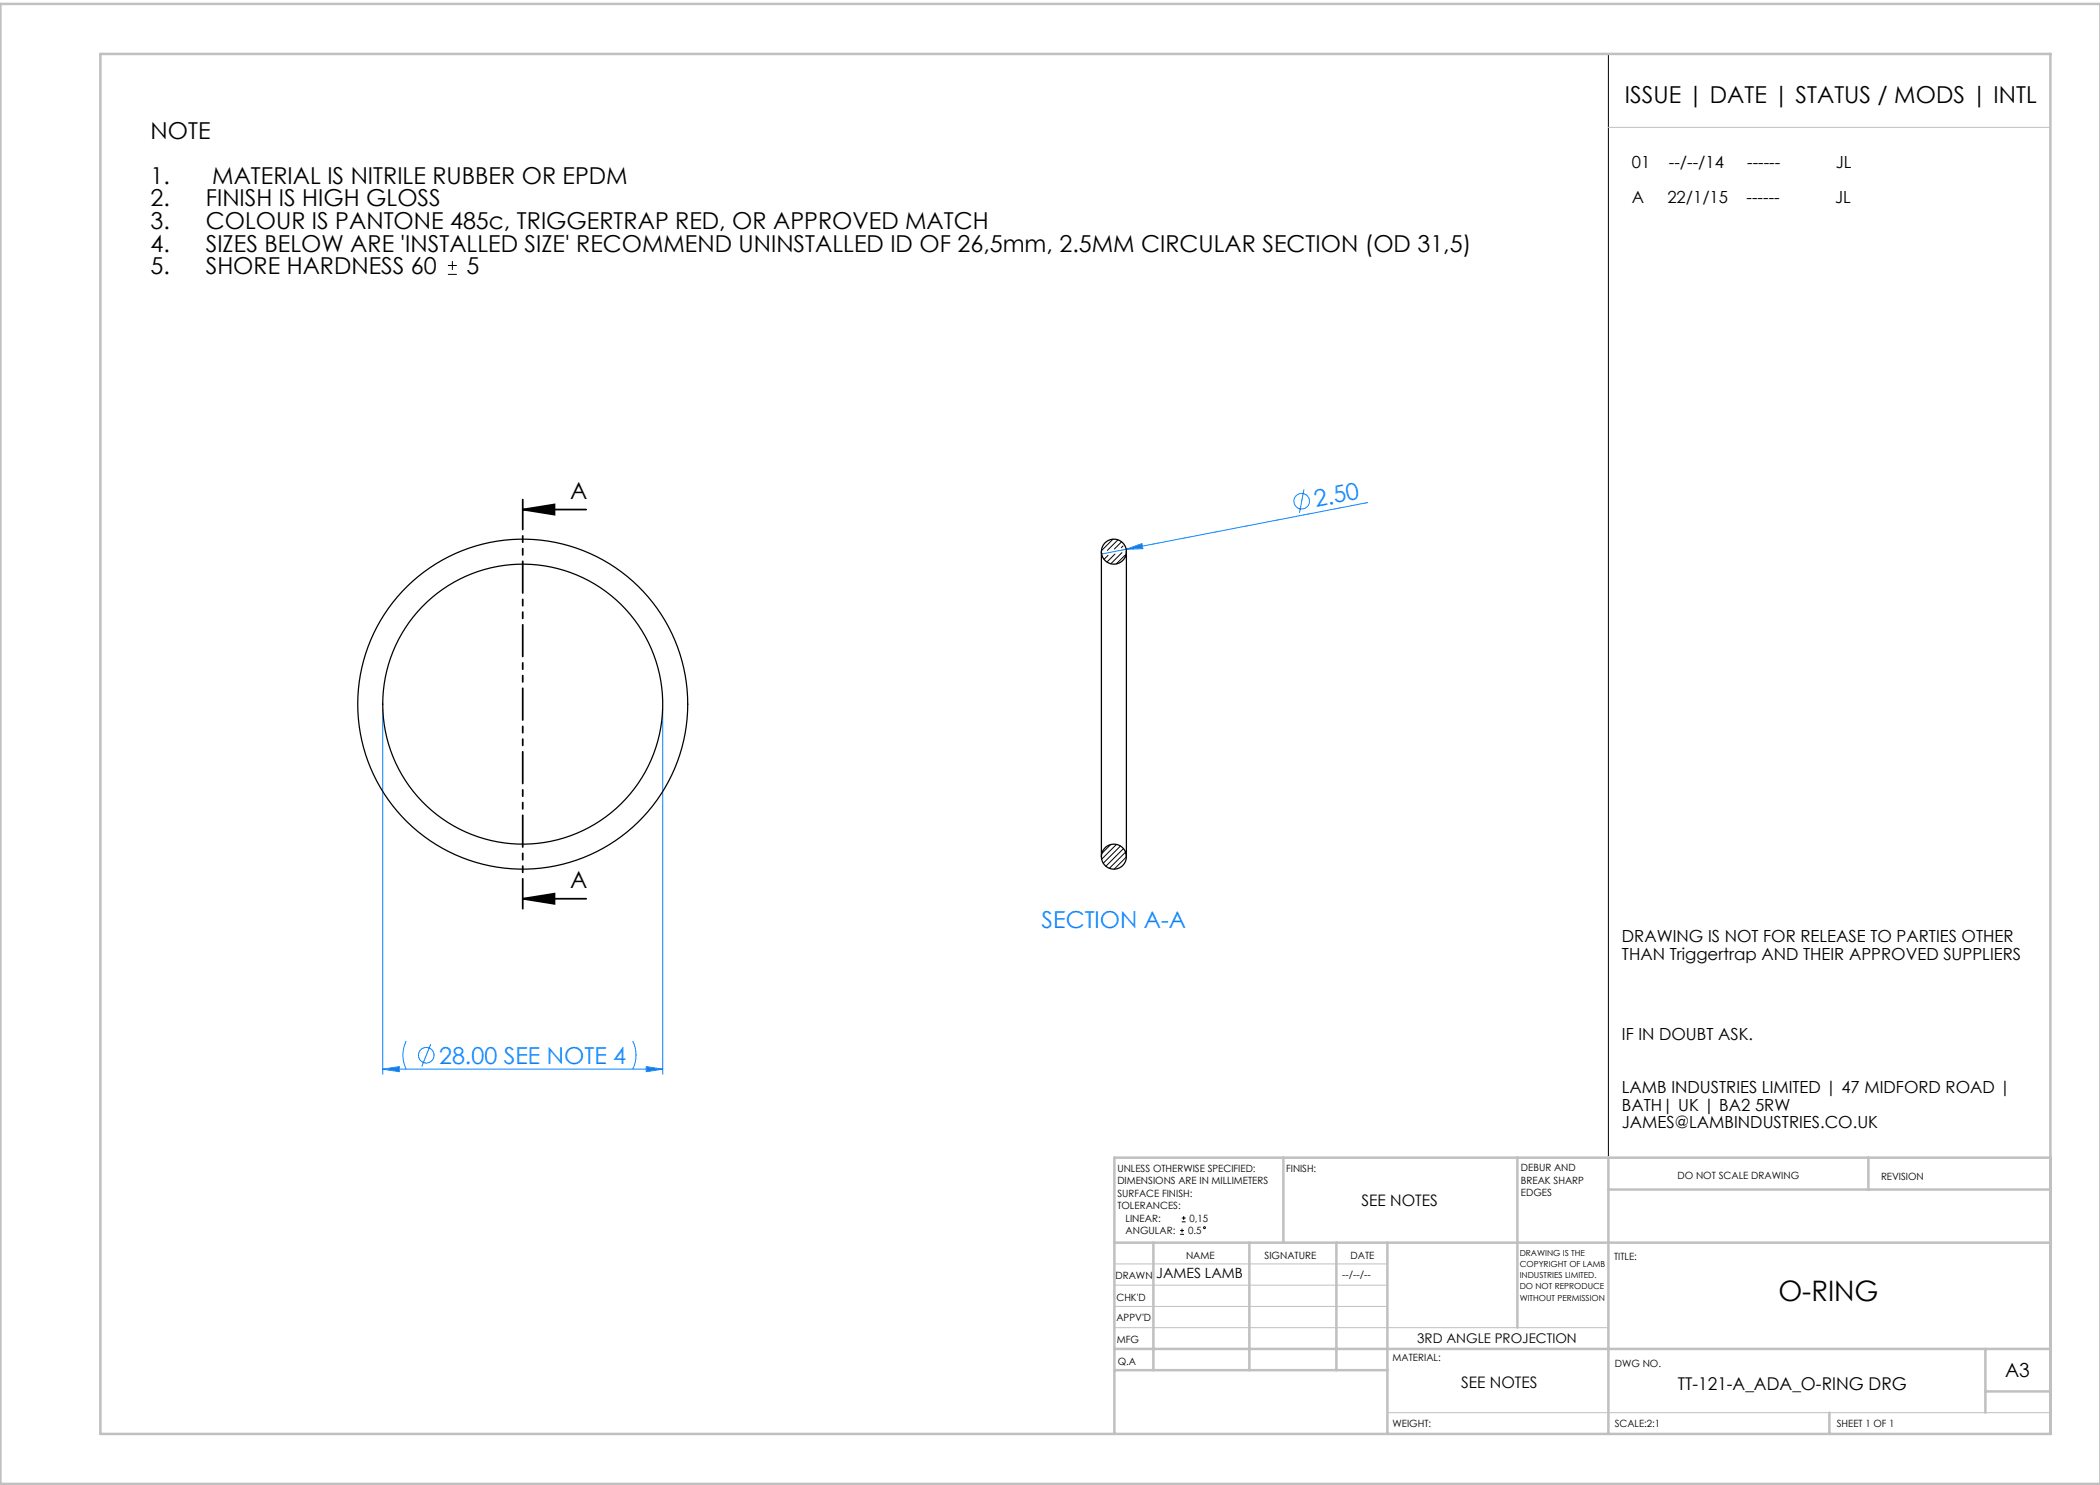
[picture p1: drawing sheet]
<svg xmlns="http://www.w3.org/2000/svg" width="420mm" height="297mm" viewBox="0 0 420 297" stroke-linecap="round" stroke-linejoin="round" font-family="sans-serif">
<g fill="none" stroke="#0080ff" stroke-width=".2">
<path d="M260.8 97.9l-.9 4.7M225.2 109.9l3.2-1.2 .2 1zM225.2 109.9l-4.9 .9M273.5 100.5l-48.3 9.4M76.5 141.8v73M132.5 141.8v73M76.5 213.8l3.3-.5v1zM76.5 213.8h56M81.2 208.2a6.3 6.3 0 0 0 0 5.6M86.1 208.8l-1.7 4.5M126.5 208.2a6.3 6.3 0 0 1 0 5.6M129.2 213.3l3.3 .5-3.3 .5z"/>
<circle cx="260.3" cy="100.2" r="1.56"/>
<circle cx="85.3" cy="211.1" r="1.56"/>
</g>
<g fill="none" stroke="#000" stroke-width=".2">
<path d="M321.7 10.8v220.7M89.6 54.9h1.8M89.6 53.1h1.8M90.5 52.2v1.8M236 246.9h.8M236 246.1h.8M236.4 244.4h.7M236.4 243.6h.7M236.4 245.7v.8M236.7 243.2v.8"/>
<circle cx="240.9" cy="245.5" r=".19"/>
</g>
<path d="M104.5 101.9l6.4-1v2zM104.5 101.9h12.7M104.5 179.8l6.4-1.1v2.1zM104.5 179.8h12.7" fill="none" stroke="#000" stroke-width=".35"/>
<path d="M104.5 99.9v81.9" fill="none" stroke="#000" stroke-width=".35" stroke-dasharray="6.3 1.3 1.3 1.3 1.3 1.3" stroke-dashoffset=".4"/>
<path d="M321.7 25.5h88.4M222.9 257h54.6M222.9 252.8h54.6M222.9 265.5h98.8M222.9 261.3h54.6M277.5 282.5h132.6" fill="none" stroke="#c0c0c0" stroke-width=".2"/>
<g fill="none" stroke="#c0c0c0" stroke-width=".5">
<path d="M20.1 10.8h390v276h-390zM420 .8h-419.9v296h419.9M256.7 231.5v17M303.5 231.5v34M321.7 231.5v55.3M321.7 237.9h88.4M373.7 231.5v6.4M410.1 231.5h-187.2v55.3M222.9 248.5h187.2M230.7 248.5v25.5M249.9 248.5v25.5M267.3 248.5v25.5"/>
<path d="M277.5 248.5v38.3M222.9 274h54.6M222.9 269.8h187.2M397.1 269.8v12.7M397.1 278.3h13M365.9 282.5v4.3"/>
</g>
<path d="M104.5 101.9l6.4-1v2zM104.5 179.8l6.4-1.1v2.1z" fill="#000"/>
<g fill="#0080ff">
<path d="M225.2 109.9l3.2-1.2 .2 1z"/>
<path d="M76.5 213.8l3.3-.5v1zM129.2 213.3l3.3 .5-3.3 .5z"/>
</g>
<g fill="none" stroke="#000" stroke-width=".25">
<path d="M220.3 110.3v61M225.3 110.3v61"/>
<circle cx="222.8" cy="110.3" r="2.5"/>
<circle cx="104.5" cy="140.8" r="33"/>
<circle cx="104.5" cy="140.8" r="28"/>
<circle cx="222.8" cy="171.3" r="2.5"/>
</g>
<g fill="none" stroke="#000" stroke-width=".2">
<path d="M221.6 111.1l-.8 .8M222.6 107.8l-2.3 2.3M223 110.8l-1.6 1.6M223.6 108l-2.1 2.1M224.3 108.4l-1.4 1.4M224.4 110.5l-2.2 2.3M224.6 109.2l-.3 .3M225 111.1l-1.7 1.7M222.1 168.9l-1.7 1.8M223.3 168.9l-3 2.9M224.1 169.2l-3.4 3.4M224.7 169.7l-3.5 3.5"/>
<path d="M225.1 170.4l-3.2 3.3M225.3 171.4l-2.5 2.4"/>
</g>
<text font-size="5.6" x="355.7" y="260.2">O-RING</text>
<g font-size="4.7">
<text x="325" y="20.5">ISSUE | DATE | STATUS / MODS | INTL</text>
<text x="30.1" y="27.7">NOTE</text>
<text x="30.1" y="36.8">1.</text>
<text x="30.1" y="41.3">2.</text>
<text x="41.2" y="41.3">FINISH IS HIGH GLOSS</text>
<text x="42.4" y="36.8">MATERIAL IS NITRILE RUBBER OR EPDM</text>
<text x="30.1" y="45.8">3.</text>
<text x="41.2" y="45.8">COLOUR IS PANTONE 485c, TRIGGERTRAP RED, OR APPROVED MATCH</text>
<text x="30.1" y="50.3">4.</text>
<text x="41.2" y="50.3">SIZES BELOW ARE 'INSTALLED SIZE' RECOMMEND UNINSTALLED ID OF 26,5mm, 2.5MM CIRCULAR SECTION (OD 31,5)</text>
<text x="30.1" y="54.9">5.</text>
<text x="41.2" y="54.9">SHORE HARDNESS 60</text>
<text x="93.3" y="54.9">5</text>
<text x="114.1" y="99.8">A</text>
<text x="114.1" y="177.7">A</text>
</g>
<g font-size="4.7" fill="#0080ff">
<text x="263.2" y="101.4" transform="rotate(-11 263.2 101.4)">2.50</text>
<text x="208.3" y="185.7">SECTION A-A</text>
<text x="87.8" y="212.8">28.00 SEE NOTE 4</text>
</g>
<text font-size="3.9" x="401" y="275.4">A3</text>
<text font-size="3.5" x="335.6" y="278.1">TT-121-A_ADA_O-RING DRG</text>
<g font-size="3.3">
<text x="326.4" y="33.5">01</text>
<text x="333.8" y="33.5">--/--/14</text>
<text x="349.4" y="33.5">------</text>
<text x="367.2" y="33.5">JL</text>
<text x="326.4" y="40.5">A</text>
<text x="333.5" y="40.5">22/1/15</text>
<text x="349.3" y="40.5">------</text>
<text x="367" y="40.5">JL</text>
<text x="324.4" y="188.4">DRAWING IS NOT FOR RELEASE TO PARTIES OTHER</text>
<text x="324.4" y="191.9">THAN Triggertrap AND THEIR APPROVED SUPPLIERS</text>
<text x="324.4" y="207.9">IF IN DOUBT ASK.</text>
<text x="324.4" y="218.7">LAMB INDUSTRIES LIMITED | 47 MIDFORD ROAD |</text>
<text x="324.4" y="222.2">BATH| UK | BA2 5RW</text>
<text x="324.4" y="225.7">JAMES@LAMBINDUSTRIES.CO.UK</text>
</g>
<g font-size="3.2">
<text x="272.3" y="241.2">SEE NOTES</text>
<text x="292.2" y="277.7">SEE NOTES</text>
</g>
<text font-size="2.8" x="231.2" y="255.6">JAMES LAMB</text>
<text font-size="2.7" x="283.5" y="268.5">3RD ANGLE PROJECTION</text>
<g font-size="2">
<text x="223.5" y="234.4">UNLESS OTHERWISE SPECIFIED:</text>
<text x="223.5" y="236.9">DIMENSIONS ARE IN MILLIMETERS</text>
<text x="223.5" y="239.4">SURFACE FINISH:</text>
<text x="257.2" y="234.4">FINISH:</text>
<text x="304.2" y="234.3">DEBUR AND</text>
<text x="304.2" y="236.8">BREAK SHARP</text>
<text x="304.2" y="239.3">EDGES</text>
<text x="335.5" y="235.8">DO NOT SCALE DRAWING</text>
<text x="376.2" y="236">REVISION</text>
<text x="223.5" y="241.9">TOLERANCES:</text>
<text x="225.1" y="244.4">LINEAR:</text>
<text x="237.9" y="244.4">0,15</text>
<text x="225.1" y="246.9">ANGULAR:</text>
<text x="237.2" y="251.8">NAME</text>
<text x="237.6" y="246.9">0.5</text>
<text x="252.9" y="251.7">SIGNATURE</text>
<text x="270.1" y="251.7">DATE</text>
<text x="223.1" y="255.9">DRAWN</text>
<text x="268.4" y="255.6">--/--/--</text>
<text x="322.8" y="252">TITLE:</text>
<text x="223.3" y="260.1">CHK'D</text>
<text x="223.3" y="264.2">APPV'D</text>
<text x="223.3" y="268.6">MFG</text>
<text x="223.5" y="272.9">Q.A</text>
<text x="278.5" y="272.3">MATERIAL:</text>
<text x="323" y="273.4">DWG NO.</text>
<text x="278.5" y="285.3">WEIGHT:</text>
<text x="323" y="285.4">SCALE:2:1</text>
<text x="367.4" y="285.4">SHEET 1 OF 1</text>
</g>
<g font-size="1.7">
<text x="303.9" y="251.1">DRAWING IS THE</text>
<text x="303.9" y="253.4">COPYRIGHT OF LAMB</text>
<text x="303.9" y="255.6">INDUSTRIES LIMITED.</text>
<text x="303.9" y="257.9">DO NOT REPRODUCE</text>
<text x="303.9" y="260.1">WITHOUT PERMISSION</text>
</g>
</svg>
